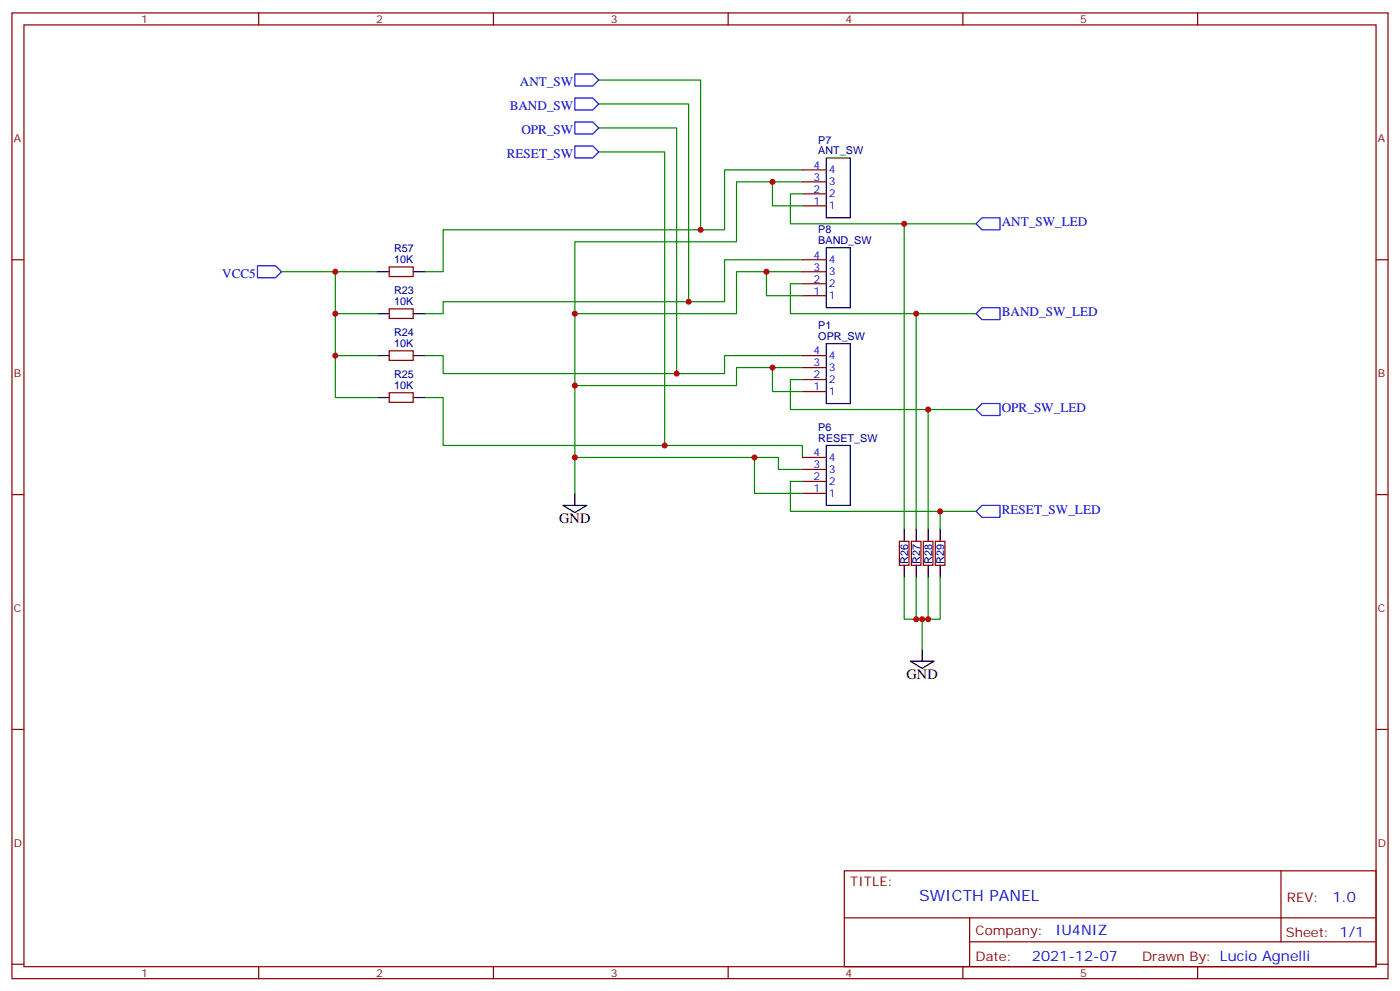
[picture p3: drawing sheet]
<svg xmlns="http://www.w3.org/2000/svg" width="412mm" height="292mm" viewBox="0 0 412 292" stroke-linecap="round" stroke-linejoin="round" font-family="sans-serif">
<g fill="none" stroke="#870000" stroke-width=".35">
<path d="M3.5 3.8h405.4v284.3h-405.4zM7.1 7.3h398.2v277.3h-398.2zM76.2 3.8v3.5M145.3 3.8v3.5M214.5 3.8v3.5M283.6 3.8v3.5M352.8 3.8v3.5M236.4 57.1h7M236.4 53.6h7M236.4 50h7M3.5 76.5h3.6M114.7 78.6h7v2.8h-7z"/>
<path d="M236.4 76.5h7M236.4 60.6h7M405.3 76.5h3.6M114.7 90.9h7v2.9h-7zM236.4 87.1h7M236.4 83.5h7M236.4 80h7M114.7 103.3h7v2.8h-7zM114.7 115.6h7v2.9h-7zM236.4 115.3h7M236.4 111.8h7M236.4 108.2h7"/>
<path d="M236.4 104.7h7M236.4 138.2h7M236.4 134.7h7M3.5 145.6h3.6M236.4 145.3h7M236.4 141.7h7M264.9 159.4h2.9v7h-2.9zM268.5 159.4h2.8v7h-2.8zM272 159.4h2.8v7h-2.8zM275.5 159.4h2.8v7h-2.8zM405.3 145.6h3.6M3.5 214.8h3.6"/>
<path d="M405.3 214.8h3.6M248.7 256.4h156.6v28.2h-156.6zM377.3 256.4v20.9M248.7 270.2h156.5M285.6 277.3h119.6M285.6 270.2v14.2M3.5 283.9h3.6M76.2 284.6v3.5M145.3 284.6v3.5M214.5 284.6v3.5M283.6 284.6v3.5M352.8 284.6v3.5"/>
<path d="M405.3 283.9h3.6"/>
</g>
<g fill="none" stroke="#000" stroke-width=".35">
<path d="M243.4 46.5h7.1v17.6h-7.1zM243.4 73h7.1v17.6h-7.1zM111.1 92.4h3.6M111.1 80h3.6M121.7 92.4h3.5M121.7 80h3.5M111.1 104.7h3.6M111.1 117.1h3.6M121.7 104.7h3.5M121.7 117.1h3.5M243.4 101.2h7.1v17.6h-7.1zM243.4 131.2h7.1v17.6h-7.1z"/>
<path d="M165.8 148.8h7.1l-3.6 2.1zM169.3 145.3v3.5M266.3 155.9v3.5M269.9 155.9v3.5M273.4 155.9v3.5M276.9 155.9v3.5M266.3 166.4v3.6M269.9 166.4v3.6M273.4 166.4v3.6M276.9 166.4v3.6M268.1 194.7h7.1l-3.6 2.1zM271.6 191.1v3.6"/>
</g>
<g fill="none" stroke="#008700" stroke-width=".35">
<path d="M176.4 23.6h30v44.1M176.4 30.6h26.4v58.2M176.4 37.7h22.9v72.3M176.4 44.7h19.4v86.5M227.5 53.6v7h8.9M236.4 53.6h-19.4v17.6h-47.7v21.2M236.4 50h-23v17.7h-82.9v12.3h-5.3M236.4 57.1h-3.6v8.8h33.5v90M236.4 76.5h-23v12.3h-82.9v3.6h-5.3M266.3 65.9h21.2M82.9 80h28.2M98.8 80v37.1h12.3"/>
<path d="M98.8 92.4h12.3M225.8 80v7.1h10.6M236.4 80h-19.4v12.4h-47.7v21.1M236.4 83.5h-3.6v8.9h37.1v63.5M269.9 92.4h17.6M98.8 104.7h12.3M125.2 104.7h5.3v5.3h82.9v-5.3h23M125.2 117.1h5.3v14.1h105.9v3.5M227.5 108.2v7.1h8.9M236.4 108.2h-19.4v5.3h-47.7v21.2M236.4 111.8h-3.6v8.8h40.6v35.3M222.2 134.7v10.6h14.2"/>
<path d="M236.4 138.2h-7.1v-3.5h-60v10.6M273.4 120.6h14.1M236.4 141.7h-3.6v8.9h44.1v5.3M276.9 150.6h10.6M266.3 170v12.3h10.6v-12.3M269.9 170v12.3M273.4 170v12.3M271.6 182.3v8.8"/>
</g>
<path d="M169.3 21.8h5.3l1.8 1.8-1.8 1.7h-5.3zM169.3 28.9h5.3l1.8 1.7-1.8 1.8h-5.3zM169.3 35.9h5.3l1.8 1.8-1.8 1.7h-5.3zM169.3 43h5.3l1.8 1.7-1.8 1.8h-5.3zM75.8 78.2h5.3l1.8 1.8-1.8 1.8h-5.3zM287.5 65.9l1.8-1.8h5.3v3.6h-5.3zM287.5 92.4l1.8-1.8h5.3v3.5h-5.3zM287.5 120.6l1.8-1.8h5.3v3.5h-5.3zM287.5 150.6l1.8-1.8h5.3v3.5h-5.3z" fill="none" stroke="#00f" stroke-width=".35"/>
<g fill="#c00">
<circle cx="169.3" cy="134.7" r=".88"/>
<circle cx="169.3" cy="113.5" r=".88"/>
<circle cx="169.3" cy="92.4" r=".88"/>
<circle cx="206.4" cy="67.7" r=".88"/>
<circle cx="199.3" cy="110" r=".88"/>
<circle cx="195.8" cy="131.2" r=".88"/>
<circle cx="269.9" cy="182.3" r=".88"/>
<circle cx="273.4" cy="182.3" r=".88"/>
<circle cx="271.6" cy="182.3" r=".88"/>
<circle cx="276.9" cy="150.6" r=".88"/>
<circle cx="273.4" cy="120.6" r=".88"/>
<circle cx="269.9" cy="92.4" r=".88"/>
<circle cx="266.3" cy="65.9" r=".88"/>
<circle cx="227.5" cy="53.6" r=".88"/>
<circle cx="225.8" cy="80" r=".88"/>
<circle cx="227.5" cy="108.2" r=".88"/>
<circle cx="222.3" cy="134.7" r=".88"/>
<circle cx="98.8" cy="80" r=".88"/>
<circle cx="98.8" cy="92.4" r=".88"/>
<circle cx="98.8" cy="104.7" r=".88"/>
<circle cx="202.8" cy="88.8" r=".88"/>
</g>
<text font-size="4.6" fill="#00f" x="270.8" y="265.4">SWICTH PANEL</text>
<g font-size="4.2">
<text x="164.7" y="154.1">GND</text>
<text x="267.1" y="200">GND</text>
</g>
<g font-size="4.2" fill="#00f">
<text x="392.5" y="265.7">1.0</text>
<text x="310.9" y="275.2">IU4NIZ</text>
<text x="304" y="283">2021-12-07</text>
</g>
<g font-size="3.9" fill="#00f">
<text x="153.1" y="25.3">ANT_SW</text>
<text x="150.1" y="32.4">BAND_SW</text>
<text x="153.6" y="39.4">OPR_SW</text>
<text x="149.3" y="46.5">RESET_SW</text>
<text x="295.1" y="66.7">ANT_SW_LED</text>
<text x="65.5" y="81.8">VCC5</text>
<text x="295.1" y="93.1">BAND_SW_LED</text>
<text x="295.1" y="121.4">OPR_SW_LED</text>
<text x="295.1" y="151.3">RESET_SW_LED</text>
</g>
<g font-size="3.9" fill="#800">
<text x="250.5" y="261">TITLE:</text>
<text x="379.1" y="265.7">REV:</text>
<text x="287.4" y="275.2">Company:</text>
<text x="378.7" y="275.8">Sheet: 1/1</text>
<text x="287.4" y="282.9">Date:</text>
<text x="336.4" y="282.9">Drawn By: Lucio Agnelli</text>
</g>
<g font-size="3.2" fill="#800">
<text x="41.6" y="6.8">1</text>
<text x="110.8" y="6.8">2</text>
<text x="179.9" y="6.8">3</text>
<text x="249.1" y="6.8">4</text>
<text x="318.2" y="6.8">5</text>
<text x="4.1" y="41.9">A</text>
<text x="405.9" y="41.9">A</text>
<text x="4.1" y="111.1">B</text>
<text x="405.9" y="111.1">B</text>
<text x="4.1" y="180.2">C</text>
<text x="405.9" y="180.2">C</text>
<text x="4.1" y="249.3">D</text>
<text x="405.9" y="249.3">D</text>
<text x="41.6" y="287.6">1</text>
<text x="110.8" y="287.6">2</text>
<text x="179.9" y="287.6">3</text>
<text x="249.1" y="287.6">4</text>
<text x="318.2" y="287.6">5</text>
</g>
<g font-size="3.2" fill="#000080">
<text x="241" y="45.4">ANT_SW</text>
<text x="241" y="42.3">P7</text>
<text x="241" y="71.9">BAND_SW</text>
<text x="241" y="68.7">P8</text>
<text x="116.1" y="77.5">10K</text>
<text x="116.1" y="74.3">R57</text>
<text x="116.1" y="89.9">10K</text>
<text x="116.1" y="86.7">R23</text>
<text x="116.1" y="99">R24</text>
<text x="241" y="100.1">OPR_SW</text>
<text x="241" y="96.9">P1</text>
<text x="116.1" y="102.2">10K</text>
<text x="116.1" y="111.4">R25</text>
<text x="116.1" y="114.6">10K</text>
<text x="241" y="130.1">RESET_SW</text>
<text x="241" y="126.9">P6</text>
<text x="267.5" y="165.9" transform="rotate(-90 267.5 165.9)">R26</text>
<text x="271" y="165.9" transform="rotate(-90 271 165.9)">R27</text>
<text x="274.5" y="165.9" transform="rotate(-90 274.5 165.9)">R28</text>
<text x="278.1" y="165.9" transform="rotate(-90 278.1 165.9)">R29</text>
</g>
<g font-size="3.2" fill="#00f">
<text x="239.6" y="53.2">3</text>
<text x="239.6" y="49.7">4</text>
<text x="244.1" y="51.1">4</text>
<text x="239.6" y="56.7">2</text>
<text x="244.1" y="58.1">2</text>
<text x="244.1" y="54.6">3</text>
<text x="239.6" y="60.3">1</text>
<text x="244.1" y="61.7">1</text>
<text x="239.6" y="76.1">4</text>
<text x="244.1" y="77.5">4</text>
<text x="239.6" y="83.2">2</text>
<text x="239.6" y="79.7">3</text>
<text x="244.1" y="81.1">3</text>
<text x="239.6" y="86.7">1</text>
<text x="244.1" y="88.1">1</text>
<text x="244.1" y="84.6">2</text>
<text x="239.6" y="107.9">3</text>
<text x="239.6" y="104.4">4</text>
<text x="244.1" y="105.8">4</text>
<text x="239.6" y="111.4">2</text>
<text x="244.1" y="112.8">2</text>
<text x="244.1" y="109.3">3</text>
<text x="239.6" y="114.9">1</text>
<text x="244.1" y="116.3">1</text>
<text x="239.6" y="137.9">3</text>
<text x="239.6" y="134.3">4</text>
<text x="244.1" y="135.7">4</text>
<text x="239.6" y="141.4">2</text>
<text x="244.1" y="142.8">2</text>
<text x="244.1" y="139.3">3</text>
<text x="239.6" y="144.9">1</text>
<text x="244.1" y="146.3">1</text>
</g>
</svg>
